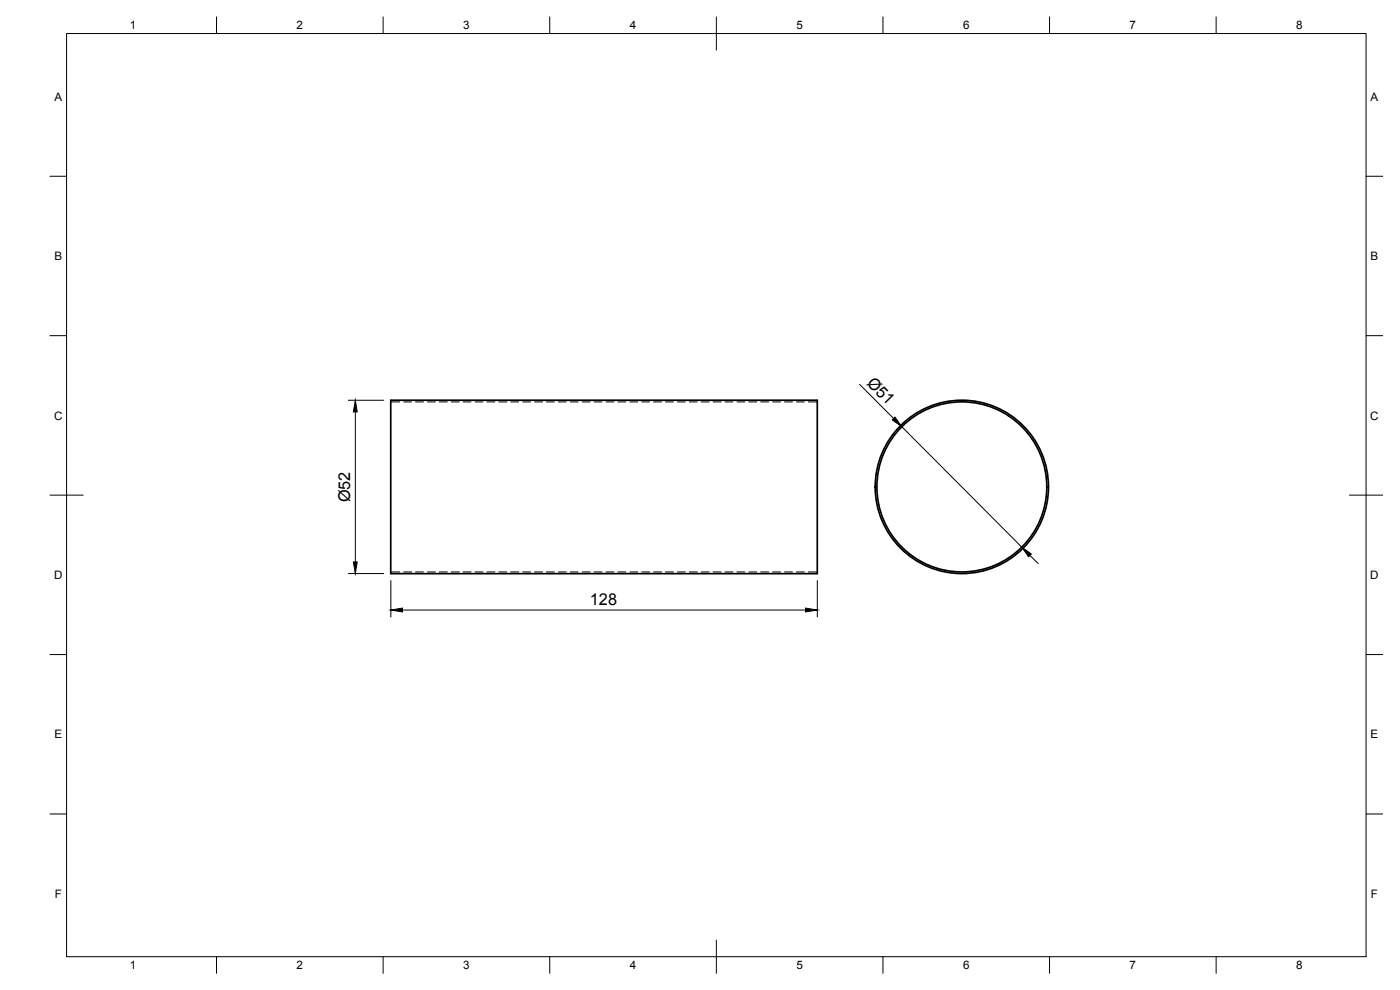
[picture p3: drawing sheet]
<svg xmlns="http://www.w3.org/2000/svg" width="420mm" height="297mm" viewBox="0 0 420 297" stroke-linecap="round" stroke-linejoin="round" font-family="sans-serif">
<!-- layer: Visible -->
<g fill="none" stroke="#000" stroke-width=".51">
<path d="M117.3 120.1h128v52h-128z"/>
<circle cx="288.6" cy="146.1" r="25.5"/>
<circle cx="288.7" cy="146.1" r="26"/>
</g>
<!-- layer: Hidden -->
<g fill="none" stroke="#000" stroke-width=".3">
<path d="M117.3 120.6h2.7M121.1 120.6h2.4M124.7 120.6h2.4M128.3 120.6h2.4M131.8 120.6h2.4M135.4 120.6h2.4M139 120.6h2.4M142.6 120.6h2.3M146.1 120.6h2.4M149.7 120.6h2.4M153.3 120.6h2.4M156.9 120.6h2.3"/>
<path d="M160.4 120.6h2.4M164 120.6h2.4M167.6 120.6h2.4M171.2 120.6h2.3M174.7 120.6h2.4M178.3 120.6h2.4M181.9 120.6h2.4M185.4 120.6h2.4M189 120.6h2.4M192.6 120.6h2.4M196.2 120.6h2.3M199.7 120.6h2.4"/>
<path d="M203.3 120.6h2.4M206.9 120.6h2.4M210.4 120.6h2.4M214 120.6h2.4M217.6 120.6h2.4M221.2 120.6h2.3M224.7 120.6h2.4M228.3 120.6h2.4M231.9 120.6h2.4M235.5 120.6h2.3M239 120.6h2.4M242.6 120.6h2.7"/>
<path d="M117.3 171.6h2.7M121.1 171.6h2.4M124.7 171.6h2.4M128.3 171.6h2.4M131.8 171.6h2.4M135.4 171.6h2.4M139 171.6h2.4M142.6 171.6h2.3M146.1 171.6h2.4M149.7 171.6h2.4M153.3 171.6h2.4M156.9 171.6h2.3"/>
<path d="M160.4 171.6h2.4M164 171.6h2.4M167.6 171.6h2.4M171.2 171.6h2.3M174.7 171.6h2.4M178.3 171.6h2.4M181.9 171.6h2.4M185.4 171.6h2.4M189 171.6h2.4M192.6 171.6h2.4M196.2 171.6h2.3M199.7 171.6h2.4"/>
<path d="M203.3 171.6h2.4M206.9 171.6h2.4M210.4 171.6h2.4M214 171.6h2.4M217.6 171.6h2.4M221.2 171.6h2.3M224.7 171.6h2.4M228.3 171.6h2.4M231.9 171.6h2.4M235.5 171.6h2.3M239 171.6h2.4M242.6 171.6h2.7"/>
</g>
<!-- layer: BORDER -->
<g fill="none" stroke="#000" stroke-width=".3">
<path d="M20 10.1h390v276.9h-390zM65 5.1v5M115 5.1v5M165 5.1v5M215 5.1v10M265 5.1v5M315 5.1v5M365 5.1v5M15 52.9h5M410 52.9h5M15 100.7h5M410 100.7h5"/>
<path d="M15 148.6h10M405 148.6h10M15 196.4h5M410 196.4h5M15 244.2h5M410 244.2h5M65 287v5M115 287v5M165 287v5M215 282.1v9.9M265 287v5M315 287v5"/>
<path d="M365 287v5"/>
</g>
<!-- layer: FD_Dimensions -->
<path d="M258 115.3l10.2 10.2M104.5 120.1h10.7M106.6 123.6v45M270.6 128l36 36.2M104.5 172.1h10.7M117.3 174.2v10.9M245.3 174.2v10.9M309.1 166.6l2.5 2.5M120.8 183h121" fill="none" stroke="#000" stroke-width=".3"/>
<path d="M106.6 120.1l.6 3.5h-1.2zM267.8 126l.8-.9 2 2.9zM106 168.6h1.2l-.6 3.5zM306.6 164.2l2.9 2-.8 .9zM117.3 183l3.5-.6v1.2zM241.8 182.4l3.5 .6-3.5 .6z" fill="#000" stroke="#000" stroke-width=".3"/>
<g font-size="4.9">
<text x="259.9" y="115.1" transform="rotate(45 259.9 115.1)">Ø51</text>
<text x="105.1" y="150.7" transform="rotate(-90 105.1 150.7)">Ø52</text>
<text x="177" y="181.6">128</text>
</g>
<g font-size="3.5">
<text x="39" y="8.8">1</text>
<text x="89" y="8.8">2</text>
<text x="139" y="8.8">3</text>
<text x="189" y="8.8">4</text>
<text x="239" y="8.8">5</text>
<text x="289" y="8.8">6</text>
<text x="339" y="8.8">7</text>
<text x="389" y="8.8">8</text>
<text x="16.3" y="30.2">A</text>
<text x="411.3" y="30.2">A</text>
<text x="16.3" y="78">B</text>
<text x="411.3" y="78">B</text>
<text x="16.2" y="125.9">C</text>
<text x="411.2" y="125.9">C</text>
<text x="16.2" y="173.7">D</text>
<text x="411.2" y="173.7">D</text>
<text x="16.3" y="221.6">E</text>
<text x="411.3" y="221.6">E</text>
<text x="16.4" y="269.4">F</text>
<text x="411.4" y="269.4">F</text>
<text x="39" y="290.8">1</text>
<text x="89" y="290.8">2</text>
<text x="139" y="290.8">3</text>
<text x="189" y="290.8">4</text>
<text x="239" y="290.8">5</text>
<text x="289" y="290.8">6</text>
<text x="339" y="290.8">7</text>
<text x="389" y="290.8">8</text>
</g>
</svg>
